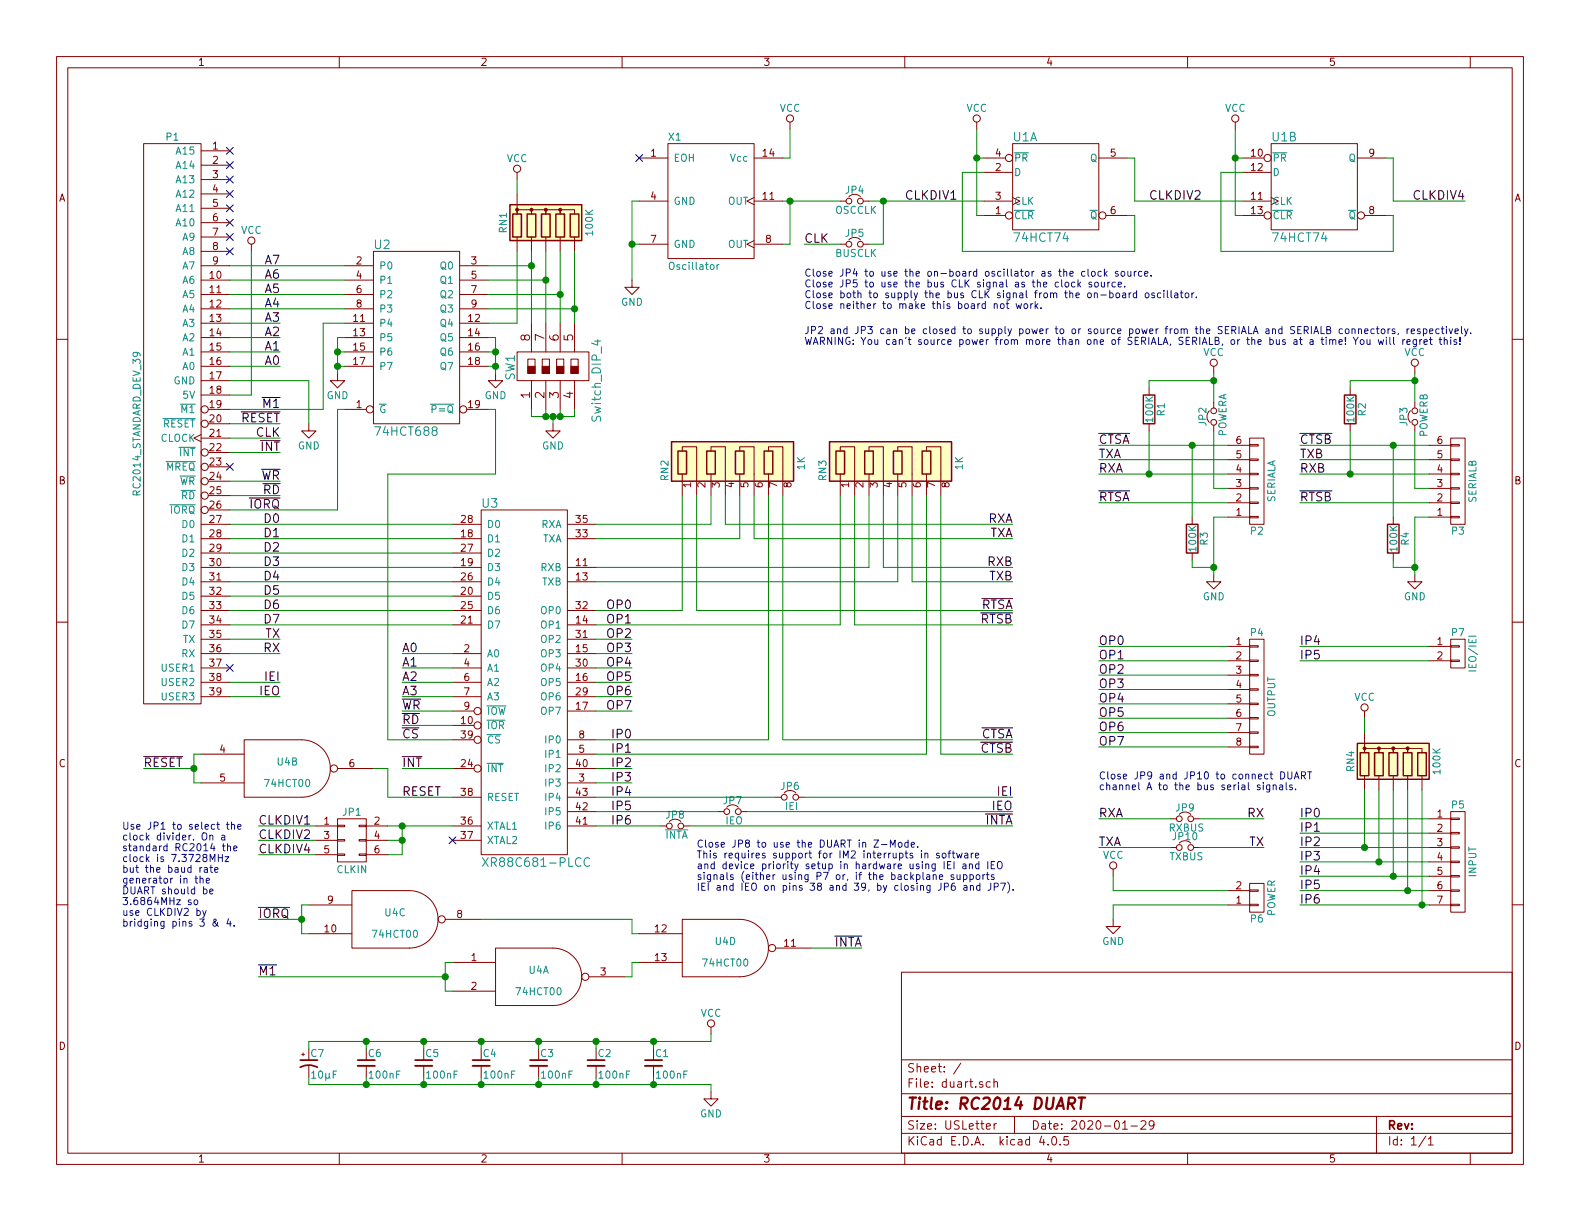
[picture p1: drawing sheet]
EESchema Schematic File Version 2
LIBS:duart-rescue
LIBS:power
LIBS:device
LIBS:transistors
LIBS:conn
LIBS:linear
LIBS:regul
LIBS:74xx
LIBS:cmos4000
LIBS:adc-dac
LIBS:memory
LIBS:xilinx
LIBS:microcontrollers
LIBS:dsp
LIBS:microchip
LIBS:analog_switches
LIBS:motorola
LIBS:texas
LIBS:intel
LIBS:audio
LIBS:interface
LIBS:digital-audio
LIBS:philips
LIBS:display
LIBS:cypress
LIBS:siliconi
LIBS:opto
LIBS:atmel
LIBS:contrib
LIBS:valves
LIBS:bob
LIBS:my_components
LIBS:duart-cache
EELAYER 25 0
EELAYER END
$Descr USLetter 11000 8500
encoding utf-8
Sheet 1 1
Title "RC2014 DUART"
Date "2020-01-29"
Rev ""
Comp ""
Comment1 ""
Comment2 ""
Comment3 ""
Comment4 ""
$EndDescr
$Comp
L XR88C681-PLCC U3
U 1 1
P 3650 4750
F 0 "U3" H 3350 6000 60  0000 L CNN
F 1 "XR88C681-PLCC" H 3350 3500 60  0000 L CNN
F 2 "Package_LCC:PLCC-44_THT-Socket" H 3650 4750 60  0001 C CNN
F 3 "" H 3650 4750 60  0001 C CNN
	1    3650 4750
	1    0    0    -1  
$EndComp
$Comp
L 74HCT688 U2
U 1 1
P 2900 2350
F 0 "U2" H 2600 3000 60  0000 L CNN
F 1 "74HCT688" H 2600 1700 60  0000 L CNN
F 2 "Package_DIP:DIP-20_W7.62mm_Socket" H 2900 2350 60  0001 C CNN
F 3 "" H 2900 2350 60  0001 C CNN
	1    2900 2350
	1    0    0    -1  
$EndComp
$Comp
L Switch_DIP_4_Positions SW1
U 1 1
P 3850 2550
F 0 "SW1" H 3750 2850 60  0000 L CNN
F 1 "Switch_DIP_4" H 3750 2250 60  0000 C CNN
F 2 "Button_Switch_THT:SW_DIP_SPSTx04_Piano_10.8x11.72mm_W7.62mm_P2.54mm" H 3850 2400 60  0001 C CNN
F 3 "" H 3850 2400 60  0000 C CNN
	1    3850 2550
	0    -1   -1   0   
$EndComp
$Comp
L Oscillator X1
U 1 1
P 4950 1400
F 0 "X1" H 4650 1850 50  0000 L CNN
F 1 "Oscillator" H 4650 950 50  0000 L CNN
F 2 "Package_DIP:DIP-14_W7.62mm_Socket" H 4650 950 50  0001 C CNN
F 3 "" H 4650 950 50  0001 C CNN
	1    4950 1400
	1    0    0    -1  
$EndComp
$Comp
L R_Pack04_SIP_Small RN2
U 1 1
P 5100 3250
F 0 "RN2" V 4625 3150 50  0000 L CNN
F 1 "1K" V 5575 3275 50  0000 C CNN
F 2 "Resistor_THT:R_Array_SIP8" V 5650 3275 50  0001 C CNN
F 3 "" H 5100 3250 50  0000 C CNN
	1    5100 3250
	1    0    0    -1  
$EndComp
$Comp
L R_Pack04_SIP_Small RN3
U 1 1
P 6200 3250
F 0 "RN3" V 5725 3150 50  0000 L CNN
F 1 "1K" V 6675 3275 50  0000 C CNN
F 2 "Resistor_THT:R_Array_SIP8" V 6750 3275 50  0001 C CNN
F 3 "" H 6200 3250 50  0000 C CNN
	1    6200 3250
	1    0    0    -1  
$EndComp
$Comp
L VCC #PWR01
U 1 1
P 3600 1250
F 0 "#PWR01" H 3600 1100 50  0001 C CNN
F 1 "VCC" H 3600 1400 50  0000 C CNN
F 2 "" H 3600 1250 50  0000 C CNN
F 3 "" H 3600 1250 50  0000 C CNN
	1    3600 1250
	1    0    0    -1  
$EndComp
$Comp
L GND #PWR02
U 1 1
P 3450 2600
F 0 "#PWR02" H 3450 2350 50  0001 C CNN
F 1 "GND" H 3450 2450 50  0000 C CNN
F 2 "" H 3450 2600 50  0000 C CNN
F 3 "" H 3450 2600 50  0000 C CNN
	1    3450 2600
	1    0    0    -1  
$EndComp
$Comp
L GND #PWR03
U 1 1
P 2350 2600
F 0 "#PWR03" H 2350 2350 50  0001 C CNN
F 1 "GND" H 2350 2450 50  0000 C CNN
F 2 "" H 2350 2600 50  0000 C CNN
F 3 "" H 2350 2600 50  0000 C CNN
	1    2350 2600
	1    0    0    -1  
$EndComp
NoConn ~ 1600 1050
NoConn ~ 1600 1150
NoConn ~ 1600 1250
NoConn ~ 1600 1350
NoConn ~ 1600 1450
NoConn ~ 1600 1550
NoConn ~ 1600 1650
NoConn ~ 1600 1750
Text Label 1950 2950 2    60   ~ 0
~RESET
Text Label 1950 3050 2    60   ~ 0
CLK
Text Label 1950 3150 2    60   ~ 0
~INT
NoConn ~ 1600 3250
Text Label 1950 3350 2    60   ~ 0
~WR
Text Label 1950 3450 2    60   ~ 0
~RD
Text Label 1950 3550 2    60   ~ 0
~IORQ
Text Label 1950 3650 2    60   ~ 0
D0
Text Label 1950 3750 2    60   ~ 0
D1
Text Label 1950 3850 2    60   ~ 0
D2
Text Label 1950 3950 2    60   ~ 0
D3
Text Label 1950 4050 2    60   ~ 0
D4
Text Label 1950 4150 2    60   ~ 0
D5
Text Label 1950 4250 2    60   ~ 0
D6
Text Label 1950 4350 2    60   ~ 0
D7
Text Label 1950 4450 2    60   ~ 0
TX
Text Label 1950 4550 2    60   ~ 0
RX
NoConn ~ 1600 4650
Text Label 1950 4850 2    60   ~ 0
IEO
Text Label 1950 4750 2    60   ~ 0
IEI
Text Label 1950 2550 2    60   ~ 0
A0
Text Label 1950 2450 2    60   ~ 0
A1
Text Label 1950 2350 2    60   ~ 0
A2
Text Label 1950 2250 2    60   ~ 0
A3
Text Label 1950 2150 2    60   ~ 0
A4
Text Label 1950 2050 2    60   ~ 0
A5
Text Label 1950 1950 2    60   ~ 0
A6
Text Label 1950 1850 2    60   ~ 0
A7
$Comp
L VCC #PWR04
U 1 1
P 1750 1750
F 0 "#PWR04" H 1750 1600 50  0001 C CNN
F 1 "VCC" H 1750 1900 50  0000 C CNN
F 2 "" H 1750 1750 50  0000 C CNN
F 3 "" H 1750 1750 50  0000 C CNN
	1    1750 1750
	1    0    0    -1  
$EndComp
$Comp
L GND #PWR05
U 1 1
P 3850 2950
F 0 "#PWR05" H 3850 2700 50  0001 C CNN
F 1 "GND" H 3850 2800 50  0000 C CNN
F 2 "" H 3850 2950 50  0000 C CNN
F 3 "" H 3850 2950 50  0000 C CNN
	1    3850 2950
	1    0    0    -1  
$EndComp
Text Label 2800 4550 0    60   ~ 0
A0
Text Label 2800 4650 0    60   ~ 0
A1
Text Label 2800 4750 0    60   ~ 0
A2
Text Label 2800 4850 0    60   ~ 0
A3
Text Label 2800 4950 0    60   ~ 0
~WR
Text Label 2800 5050 0    60   ~ 0
~RD
Text Label 2800 5350 0    60   ~ 0
~INT
Text Label 2800 5550 0    60   ~ 0
RESET
$Comp
L GND #PWR06
U 1 1
P 4400 1950
F 0 "#PWR06" H 4400 1700 50  0001 C CNN
F 1 "GND" H 4400 1800 50  0000 C CNN
F 2 "" H 4400 1950 50  0000 C CNN
F 3 "" H 4400 1950 50  0000 C CNN
	1    4400 1950
	1    0    0    -1  
$EndComp
NoConn ~ 4450 1100
$Comp
L VCC #PWR07
U 1 1
P 5500 900
F 0 "#PWR07" H 5500 750 50  0001 C CNN
F 1 "VCC" H 5500 1050 50  0000 C CNN
F 2 "" H 5500 900 50  0000 C CNN
F 3 "" H 5500 900 50  0000 C CNN
	1    5500 900 
	1    0    0    -1  
$EndComp
$Comp
L Jumper_NC_Small JP4
U 1 1
P 5950 1400
F 0 "JP4" H 5950 1480 50  0000 C CNN
F 1 "OSCCLK" H 5960 1340 50  0000 C CNN
F 2 "Connector_PinHeader_2.54mm:PinHeader_1x02_P2.54mm_Vertical" H 5950 1400 50  0001 C CNN
F 3 "" H 5950 1400 50  0000 C CNN
	1    5950 1400
	1    0    0    -1  
$EndComp
NoConn ~ 3150 5850
$Comp
L Jumper_NC_Small JP5
U 1 1
P 5950 1700
F 0 "JP5" H 5950 1780 50  0000 C CNN
F 1 "BUSCLK" H 5960 1640 50  0000 C CNN
F 2 "Connector_PinHeader_2.54mm:PinHeader_1x02_P2.54mm_Vertical" H 5950 1700 50  0001 C CNN
F 3 "" H 5950 1700 50  0000 C CNN
	1    5950 1700
	1    0    0    -1  
$EndComp
$Comp
L 74HCT74 U1
U 1 1
P 7350 1300
F 0 "U1" H 7050 1650 60  0000 L CNN
F 1 "74HCT74" H 7050 950 60  0000 L CNN
F 2 "Package_DIP:DIP-14_W7.62mm_Socket" H 7350 1300 60  0001 C CNN
F 3 "" H 7350 1300 60  0000 C CNN
	1    7350 1300
	1    0    0    -1  
$EndComp
$Comp
L 74HCT74 U1
U 2 1
P 9150 1300
F 0 "U1" H 8850 1650 60  0000 L CNN
F 1 "74HCT74" H 8850 950 60  0000 L CNN
F 2 "Package_DIP:DIP-14_W7.62mm_Socket" H 9150 1300 60  0001 C CNN
F 3 "" H 9150 1300 60  0000 C CNN
	2    9150 1300
	1    0    0    -1  
$EndComp
Text Label 5600 1700 0    60   ~ 0
CLK
$Comp
L VCC #PWR08
U 1 1
P 6800 900
F 0 "#PWR08" H 6800 750 50  0001 C CNN
F 1 "VCC" H 6800 1050 50  0000 C CNN
F 2 "" H 6800 900 50  0000 C CNN
F 3 "" H 6800 900 50  0000 C CNN
	1    6800 900 
	1    0    0    -1  
$EndComp
Text Label 6300 1400 0    60   ~ 0
CLKDIV1
$Comp
L VCC #PWR09
U 1 1
P 8600 900
F 0 "#PWR09" H 8600 750 50  0001 C CNN
F 1 "VCC" H 8600 1050 50  0000 C CNN
F 2 "" H 8600 900 50  0000 C CNN
F 3 "" H 8600 900 50  0000 C CNN
	1    8600 900 
	1    0    0    -1  
$EndComp
Text Label 8000 1400 0    60   ~ 0
CLKDIV2
Text Label 10200 1400 2    60   ~ 0
CLKDIV4
$Comp
L CONN_02X03 JP1
U 1 1
P 2450 5850
F 0 "JP1" H 2450 6050 50  0000 C CNN
F 1 "CLKIN" H 2450 5650 50  0000 C CNN
F 2 "Connector_PinHeader_2.54mm:PinHeader_2x03_P2.54mm_Vertical" H 2450 4650 50  0001 C CNN
F 3 "" H 2450 4650 50  0000 C CNN
	1    2450 5850
	1    0    0    -1  
$EndComp
Text Label 1800 5750 0    60   ~ 0
CLKDIV1
Text Label 1800 5850 0    60   ~ 0
CLKDIV2
Text Label 1800 5950 0    60   ~ 0
CLKDIV4
Text Label 2800 5150 0    60   ~ 0
~CS
Text Label 1000 5350 0    60   ~ 0
~RESET
Text Label 7050 3650 2    60   ~ 0
RXA
Text Label 7050 3750 2    60   ~ 0
TXA
Text Label 7050 4250 2    60   ~ 0
~RTSA
Text Label 7050 5150 2    60   ~ 0
~CTSA
Text Label 7050 5250 2    60   ~ 0
~CTSB
Text Label 7050 4350 2    60   ~ 0
~RTSB
Text Label 7050 3950 2    60   ~ 0
RXB
Text Label 7050 4050 2    60   ~ 0
TXB
Text Label 4400 4250 2    60   ~ 0
OP0
Text Label 4400 4350 2    60   ~ 0
OP1
Text Label 4400 4450 2    60   ~ 0
OP2
Text Label 4400 4550 2    60   ~ 0
OP3
Text Label 4400 4650 2    60   ~ 0
OP4
Text Label 4400 4750 2    60   ~ 0
OP5
Text Label 4400 4850 2    60   ~ 0
OP6
Text Label 4400 4950 2    60   ~ 0
OP7
Text Label 4400 5150 2    60   ~ 0
IP0
Text Label 4400 5250 2    60   ~ 0
IP1
Text Label 4400 5350 2    60   ~ 0
IP2
Text Label 4400 5450 2    60   ~ 0
IP3
Text Label 4400 5550 2    60   ~ 0
IP4
Text Label 4400 5650 2    60   ~ 0
IP5
Text Label 4400 5750 2    60   ~ 0
IP6
$Comp
L Jumper_NC_Small JP7
U 1 1
P 5100 5650
F 0 "JP7" H 5100 5730 50  0000 C CNN
F 1 "IEO" H 5110 5590 50  0000 C CNN
F 2 "Connector_PinHeader_2.54mm:PinHeader_1x02_P2.54mm_Vertical" H 5100 5650 50  0001 C CNN
F 3 "" H 5100 5650 50  0000 C CNN
	1    5100 5650
	1    0    0    -1  
$EndComp
$Comp
L Jumper_NC_Small JP6
U 1 1
P 5500 5550
F 0 "JP6" H 5500 5630 50  0000 C CNN
F 1 "IEI" H 5510 5490 50  0000 C CNN
F 2 "Connector_PinHeader_2.54mm:PinHeader_1x02_P2.54mm_Vertical" H 5500 5550 50  0001 C CNN
F 3 "" H 5500 5550 50  0000 C CNN
	1    5500 5550
	1    0    0    -1  
$EndComp
Text Label 7050 5550 2    60   ~ 0
IEI
Text Label 7050 5650 2    60   ~ 0
IEO
$Comp
L CONN_01X06 P2
U 1 1
P 8750 3350
F 0 "P2" H 8750 3700 50  0000 C CNN
F 1 "SERIALA" V 8850 3350 50  0000 C CNN
F 2 "Connector_PinHeader_2.54mm:PinHeader_1x06_P2.54mm_Vertical" H 8750 3350 50  0001 C CNN
F 3 "" H 8750 3350 50  0000 C CNN
	1    8750 3350
	1    0    0    1   
$EndComp
$Comp
L CONN_01X06 P3
U 1 1
P 10150 3350
F 0 "P3" H 10150 3700 50  0000 C CNN
F 1 "SERIALB" V 10250 3350 50  0000 C CNN
F 2 "Connector_PinHeader_2.54mm:PinHeader_1x06_P2.54mm_Vertical" H 10150 3350 50  0001 C CNN
F 3 "" H 10150 3350 50  0000 C CNN
	1    10150 3350
	1    0    0    1   
$EndComp
$Comp
L VCC #PWR010
U 1 1
P 8450 2600
F 0 "#PWR010" H 8450 2450 50  0001 C CNN
F 1 "VCC" H 8450 2750 50  0000 C CNN
F 2 "" H 8450 2600 50  0000 C CNN
F 3 "" H 8450 2600 50  0000 C CNN
	1    8450 2600
	-1   0    0    -1  
$EndComp
$Comp
L Jumper_NC_Small JP2
U 1 1
P 8450 2900
F 0 "JP2" H 8450 2980 50  0000 C CNN
F 1 "POWERA" H 8460 2840 50  0000 C CNN
F 2 "Connector_PinHeader_2.54mm:PinHeader_1x02_P2.54mm_Vertical" H 8450 2900 50  0001 C CNN
F 3 "" H 8450 2900 50  0000 C CNN
	1    8450 2900
	0    -1   -1   0   
$EndComp
$Comp
L VCC #PWR011
U 1 1
P 9850 2600
F 0 "#PWR011" H 9850 2450 50  0001 C CNN
F 1 "VCC" H 9850 2750 50  0000 C CNN
F 2 "" H 9850 2600 50  0000 C CNN
F 3 "" H 9850 2600 50  0000 C CNN
	1    9850 2600
	-1   0    0    -1  
$EndComp
$Comp
L Jumper_NC_Small JP3
U 1 1
P 9850 2900
F 0 "JP3" H 9850 2980 50  0000 C CNN
F 1 "POWERB" H 9860 2840 50  0000 C CNN
F 2 "Connector_PinHeader_2.54mm:PinHeader_1x02_P2.54mm_Vertical" H 9850 2900 50  0001 C CNN
F 3 "" H 9850 2900 50  0000 C CNN
	1    9850 2900
	0    -1   -1   0   
$EndComp
Text Label 7650 3100 0    60   ~ 0
~CTSA
Text Label 7650 3200 0    60   ~ 0
TXA
Text Label 7650 3300 0    60   ~ 0
RXA
Text Label 7650 3500 0    60   ~ 0
~RTSA
$Comp
L GND #PWR012
U 1 1
P 8450 4000
F 0 "#PWR012" H 8450 3750 50  0001 C CNN
F 1 "GND" H 8450 3850 50  0000 C CNN
F 2 "" H 8450 4000 50  0000 C CNN
F 3 "" H 8450 4000 50  0000 C CNN
	1    8450 4000
	-1   0    0    -1  
$EndComp
$Comp
L GND #PWR013
U 1 1
P 9850 4000
F 0 "#PWR013" H 9850 3750 50  0001 C CNN
F 1 "GND" H 9850 3850 50  0000 C CNN
F 2 "" H 9850 4000 50  0000 C CNN
F 3 "" H 9850 4000 50  0000 C CNN
	1    9850 4000
	-1   0    0    -1  
$EndComp
Text Label 9050 3100 0    60   ~ 0
~CTSB
Text Label 9050 3200 0    60   ~ 0
TXB
Text Label 9050 3300 0    60   ~ 0
RXB
Text Label 9050 3500 0    60   ~ 0
~RTSB
$Comp
L CONN_01X08 P4
U 1 1
P 8750 4850
F 0 "P4" H 8750 5300 50  0000 C CNN
F 1 "OUTPUT" V 8850 4850 50  0000 C CNN
F 2 "Connector_PinHeader_2.54mm:PinHeader_1x08_P2.54mm_Vertical" H 8750 4850 50  0001 C CNN
F 3 "" H 8750 4850 50  0000 C CNN
	1    8750 4850
	1    0    0    -1  
$EndComp
$Comp
L CONN_01X07 P5
U 1 1
P 10150 6000
F 0 "P5" H 10150 6400 50  0000 C CNN
F 1 "INPUT" V 10250 6000 50  0000 C CNN
F 2 "Connector_PinHeader_2.54mm:PinHeader_1x07_P2.54mm_Vertical" H 10150 6000 50  0001 C CNN
F 3 "" H 10150 6000 50  0000 C CNN
	1    10150 6000
	1    0    0    -1  
$EndComp
Text Label 7650 4500 0    60   ~ 0
OP0
Text Label 7650 4600 0    60   ~ 0
OP1
Text Label 7650 4700 0    60   ~ 0
OP2
Text Label 7650 4800 0    60   ~ 0
OP3
Text Label 7650 4900 0    60   ~ 0
OP4
Text Label 7650 5000 0    60   ~ 0
OP5
Text Label 7650 5100 0    60   ~ 0
OP6
Text Label 7650 5200 0    60   ~ 0
OP7
Text Label 9050 5700 0    60   ~ 0
IP0
Text Label 9050 5800 0    60   ~ 0
IP1
Text Label 9050 5900 0    60   ~ 0
IP2
Text Label 9050 6000 0    60   ~ 0
IP3
Text Label 9050 6100 0    60   ~ 0
IP4
Text Label 9050 6200 0    60   ~ 0
IP5
Text Label 9050 6300 0    60   ~ 0
IP6
$Comp
L CONN_01X02 P7
U 1 1
P 10150 4550
F 0 "P7" H 10150 4700 50  0000 C CNN
F 1 "IEO/IEI" V 10250 4550 50  0000 C CNN
F 2 "Connector_PinHeader_2.54mm:PinHeader_1x02_P2.54mm_Vertical" H 10150 4550 50  0001 C CNN
F 3 "" H 10150 4550 50  0000 C CNN
	1    10150 4550
	1    0    0    -1  
$EndComp
Text Label 9050 4500 0    60   ~ 0
IP4
Text Label 9050 4600 0    60   ~ 0
IP5
$Comp
L VCC #PWR014
U 1 1
P 9500 5000
F 0 "#PWR014" H 9500 4850 50  0001 C CNN
F 1 "VCC" H 9500 5150 50  0000 C CNN
F 2 "" H 9500 5000 50  0000 C CNN
F 3 "" H 9500 5000 50  0000 C CNN
	1    9500 5000
	1    0    0    -1  
$EndComp
$Comp
L R_Network05 RN4
U 1 1
P 9700 5300
F 0 "RN4" V 9400 5300 50  0000 C CNN
F 1 "100K" V 10000 5300 50  0000 C CNN
F 2 "Resistor_THT:R_Array_SIP6" V 10075 5300 50  0001 C CNN
F 3 "" H 9700 5300 50  0000 C CNN
	1    9700 5300
	1    0    0    -1  
$EndComp
$Comp
L R R1
U 1 1
P 8000 2850
F 0 "R1" V 8080 2850 50  0000 C CNN
F 1 "100K" V 8000 2850 50  0000 C CNN
F 2 "Resistor_THT:R_Axial_DIN0207_L6.3mm_D2.5mm_P7.62mm_Horizontal" V 7930 2850 50  0001 C CNN
F 3 "" H 8000 2850 50  0000 C CNN
	1    8000 2850
	1    0    0    -1  
$EndComp
$Comp
L R R3
U 1 1
P 8300 3750
F 0 "R3" V 8380 3750 50  0000 C CNN
F 1 "100K" V 8300 3750 50  0000 C CNN
F 2 "Resistor_THT:R_Axial_DIN0207_L6.3mm_D2.5mm_P7.62mm_Horizontal" V 8230 3750 50  0001 C CNN
F 3 "" H 8300 3750 50  0000 C CNN
	1    8300 3750
	1    0    0    -1  
$EndComp
$Comp
L R R2
U 1 1
P 9400 2850
F 0 "R2" V 9480 2850 50  0000 C CNN
F 1 "100K" V 9400 2850 50  0000 C CNN
F 2 "Resistor_THT:R_Axial_DIN0207_L6.3mm_D2.5mm_P7.62mm_Horizontal" V 9330 2850 50  0001 C CNN
F 3 "" H 9400 2850 50  0000 C CNN
	1    9400 2850
	1    0    0    -1  
$EndComp
$Comp
L R R4
U 1 1
P 9700 3750
F 0 "R4" V 9780 3750 50  0000 C CNN
F 1 "100K" V 9700 3750 50  0000 C CNN
F 2 "Resistor_THT:R_Axial_DIN0207_L6.3mm_D2.5mm_P7.62mm_Horizontal" V 9630 3750 50  0001 C CNN
F 3 "" H 9700 3750 50  0000 C CNN
	1    9700 3750
	1    0    0    -1  
$EndComp
$Comp
L R_Network05 RN1
U 1 1
P 3800 1550
F 0 "RN1" V 3500 1550 50  0000 C CNN
F 1 "100K" V 4100 1550 50  0000 C CNN
F 2 "Resistor_THT:R_Array_SIP6" V 4175 1550 50  0001 C CNN
F 3 "" H 3800 1550 50  0000 C CNN
	1    3800 1550
	1    0    0    -1  
$EndComp
$Comp
L C_Small C6
U 1 1
P 2550 7400
F 0 "C6" H 2560 7470 50  0000 L CNN
F 1 "100nF" H 2560 7320 50  0000 L CNN
F 2 "Capacitor_THT:C_Rect_L4.6mm_W2.0mm_P2.50mm_MKS02_FKP02" H 2550 7400 50  0001 C CNN
F 3 "" H 2550 7400 50  0000 C CNN
	1    2550 7400
	1    0    0    -1  
$EndComp
$Comp
L C_Small C5
U 1 1
P 2950 7400
F 0 "C5" H 2960 7470 50  0000 L CNN
F 1 "100nF" H 2960 7320 50  0000 L CNN
F 2 "Capacitor_THT:C_Rect_L4.6mm_W2.0mm_P2.50mm_MKS02_FKP02" H 2950 7400 50  0001 C CNN
F 3 "" H 2950 7400 50  0000 C CNN
	1    2950 7400
	1    0    0    -1  
$EndComp
$Comp
L C_Small C4
U 1 1
P 3350 7400
F 0 "C4" H 3360 7470 50  0000 L CNN
F 1 "100nF" H 3360 7320 50  0000 L CNN
F 2 "Capacitor_THT:C_Rect_L4.6mm_W2.0mm_P2.50mm_MKS02_FKP02" H 3350 7400 50  0001 C CNN
F 3 "" H 3350 7400 50  0000 C CNN
	1    3350 7400
	1    0    0    -1  
$EndComp
$Comp
L C_Small C3
U 1 1
P 3750 7400
F 0 "C3" H 3760 7470 50  0000 L CNN
F 1 "100nF" H 3760 7320 50  0000 L CNN
F 2 "Capacitor_THT:C_Rect_L4.6mm_W2.0mm_P2.50mm_MKS02_FKP02" H 3750 7400 50  0001 C CNN
F 3 "" H 3750 7400 50  0000 C CNN
	1    3750 7400
	1    0    0    -1  
$EndComp
$Comp
L C_Small C2
U 1 1
P 4150 7400
F 0 "C2" H 4160 7470 50  0000 L CNN
F 1 "100nF" H 4160 7320 50  0000 L CNN
F 2 "Capacitor_THT:C_Rect_L4.6mm_W2.0mm_P2.50mm_MKS02_FKP02" H 4150 7400 50  0001 C CNN
F 3 "" H 4150 7400 50  0000 C CNN
	1    4150 7400
	1    0    0    -1  
$EndComp
$Comp
L C_Small C1
U 1 1
P 4550 7400
F 0 "C1" H 4560 7470 50  0000 L CNN
F 1 "100nF" H 4560 7320 50  0000 L CNN
F 2 "Capacitor_THT:C_Rect_L4.6mm_W2.0mm_P2.50mm_MKS02_FKP02" H 4550 7400 50  0001 C CNN
F 3 "" H 4550 7400 50  0000 C CNN
	1    4550 7400
	1    0    0    -1  
$EndComp
$Comp
L CP1_Small C7
U 1 1
P 2150 7400
F 0 "C7" H 2160 7470 50  0000 L CNN
F 1 "10µF" H 2160 7320 50  0000 L CNN
F 2 "Capacitor_THT:CP_Radial_D5.0mm_P2.00mm" H 2150 7400 50  0001 C CNN
F 3 "" H 2150 7400 50  0000 C CNN
	1    2150 7400
	1    0    0    -1  
$EndComp
Text Label 7650 5700 0    60   ~ 0
RXA
Text Label 7650 5900 0    60   ~ 0
TXA
$Comp
L Jumper_NC_Small JP9
U 1 1
P 8250 5700
F 0 "JP9" H 8250 5780 50  0000 C CNN
F 1 "RXBUS" H 8260 5640 50  0000 C CNN
F 2 "Connector_PinHeader_2.54mm:PinHeader_1x02_P2.54mm_Vertical" H 8250 5700 50  0001 C CNN
F 3 "" H 8250 5700 50  0000 C CNN
	1    8250 5700
	1    0    0    -1  
$EndComp
Text Label 8800 5700 2    60   ~ 0
RX
Text Label 8800 5900 2    60   ~ 0
TX
$Comp
L Jumper_NC_Small JP10
U 1 1
P 8250 5900
F 0 "JP10" H 8250 5980 50  0000 C CNN
F 1 "TXBUS" H 8260 5840 50  0000 C CNN
F 2 "Connector_PinHeader_2.54mm:PinHeader_1x02_P2.54mm_Vertical" H 8250 5900 50  0001 C CNN
F 3 "" H 8250 5900 50  0000 C CNN
	1    8250 5900
	1    0    0    -1  
$EndComp
$Comp
L RC2014_STANDARD_DEV_39 P1
U 1 1
P 1200 2950
F 0 "P1" H 1200 4950 50  0000 C CNN
F 1 "RC2014_STANDARD_DEV_39" V 950 2950 50  0000 C CNN
F 2 "Connector_PinHeader_2.54mm:PinHeader_1x39_P2.54mm_Vertical" H 1200 2950 50  0001 C CNN
F 3 "" H 1200 2950 50  0000 C CNN
	1    1200 2950
	1    0    0    -1  
$EndComp
$Comp
L 74HCT00 U4
U 1 1
P 3750 6800
F 0 "U4" H 3750 6850 50  0000 C CNN
F 1 "74HCT00" H 3750 6700 50  0000 C CNN
F 2 "Package_DIP:DIP-14_W7.62mm_Socket" H 3750 6800 50  0001 C CNN
F 3 "" H 3750 6800 50  0000 C CNN
	1    3750 6800
	1    0    0    -1  
$EndComp
$Comp
L 74HCT00 U4
U 2 1
P 2000 5350
F 0 "U4" H 2000 5400 50  0000 C CNN
F 1 "74HCT00" H 2000 5250 50  0000 C CNN
F 2 "Package_DIP:DIP-14_W7.62mm_Socket" H 2000 5350 50  0001 C CNN
F 3 "" H 2000 5350 50  0000 C CNN
	2    2000 5350
	1    0    0    -1  
$EndComp
$Comp
L 74HCT00 U4
U 4 1
P 5050 6600
F 0 "U4" H 5050 6650 50  0000 C CNN
F 1 "74HCT00" H 5050 6500 50  0000 C CNN
F 2 "Package_DIP:DIP-14_W7.62mm_Socket" H 5050 6600 50  0001 C CNN
F 3 "" H 5050 6600 50  0000 C CNN
	4    5050 6600
	1    0    0    -1  
$EndComp
$Comp
L 74HCT00 U4
U 3 1
P 2750 6400
F 0 "U4" H 2750 6450 50  0000 C CNN
F 1 "74HCT00" H 2750 6300 50  0000 C CNN
F 2 "Package_DIP:DIP-14_W7.62mm_Socket" H 2750 6400 50  0001 C CNN
F 3 "" H 2750 6400 50  0000 C CNN
	3    2750 6400
	1    0    0    -1  
$EndComp
Text Label 1800 6400 0    60   ~ 0
~IORQ
Text Label 1800 6800 0    60   ~ 0
~M1
Text Label 6000 6600 2    60   ~ 0
~INTA
$Comp
L Jumper_NC_Small JP8
U 1 1
P 4700 5750
F 0 "JP8" H 4700 5830 50  0000 C CNN
F 1 "~INTA" H 4710 5690 50  0000 C CNN
F 2 "Connector_PinHeader_2.54mm:PinHeader_1x02_P2.54mm_Vertical" H 4700 5750 50  0001 C CNN
F 3 "" H 4700 5750 50  0000 C CNN
	1    4700 5750
	1    0    0    -1  
$EndComp
Text Label 7050 5750 2    60   ~ 0
~INTA
Wire Wire Line
	3400 1850 3700 1850
Connection ~ 3700 1850
Wire Wire Line
	3400 1950 3800 1950
Connection ~ 3800 1950
Wire Wire Line
	3400 2050 3900 2050
Connection ~ 3900 2050
Wire Wire Line
	3400 2150 4000 2150
Connection ~ 4000 2150
Wire Wire Line
	2350 2600 2350 2350
Wire Wire Line
	2350 2350 2400 2350
Wire Wire Line
	2350 2450 2400 2450
Connection ~ 2350 2450
Wire Wire Line
	2350 2550 2400 2550
Connection ~ 2350 2550
Wire Wire Line
	3400 2350 3450 2350
Wire Wire Line
	3450 2350 3450 2600
Wire Wire Line
	3400 2450 3450 2450
Connection ~ 3450 2450
Wire Wire Line
	3400 2550 3450 2550
Connection ~ 3450 2550
Wire Wire Line
	1600 2750 1750 2750
Wire Wire Line
	1750 2750 1750 1750
Wire Wire Line
	1600 2250 1950 2250
Wire Wire Line
	1600 2350 1950 2350
Wire Wire Line
	1600 2450 1950 2450
Wire Wire Line
	1600 2550 1950 2550
Wire Wire Line
	1600 2950 1950 2950
Wire Wire Line
	1600 3050 1950 3050
Wire Wire Line
	1600 3150 1950 3150
Wire Wire Line
	1600 3350 1950 3350
Wire Wire Line
	1600 3450 1950 3450
Wire Wire Line
	1600 3650 3150 3650
Wire Wire Line
	1600 3750 3150 3750
Wire Wire Line
	1600 3850 3150 3850
Wire Wire Line
	1600 3950 3150 3950
Wire Wire Line
	1600 4050 3150 4050
Wire Wire Line
	1600 4150 3150 4150
Wire Wire Line
	1600 4250 3150 4250
Wire Wire Line
	1600 4350 3150 4350
Wire Wire Line
	1600 4450 1950 4450
Wire Wire Line
	1600 4550 1950 4550
Wire Wire Line
	1600 4750 1950 4750
Wire Wire Line
	1600 4850 1950 4850
Wire Wire Line
	3400 2850 3450 2850
Wire Wire Line
	4000 2850 4000 2900
Wire Wire Line
	4000 2900 3700 2900
Wire Wire Line
	3700 2900 3700 2850
Wire Wire Line
	3800 2850 3800 2900
Connection ~ 3800 2900
Wire Wire Line
	3900 2850 3900 2900
Connection ~ 3900 2900
Wire Wire Line
	3850 2900 3850 2950
Connection ~ 3850 2900
Wire Wire Line
	3700 2250 3700 1750
Wire Wire Line
	3800 1750 3800 2250
Wire Wire Line
	3900 2250 3900 1750
Wire Wire Line
	4000 1750 4000 2250
Wire Wire Line
	3150 4550 2800 4550
Wire Wire Line
	3150 4650 2800 4650
Wire Wire Line
	3150 4750 2800 4750
Wire Wire Line
	3150 4850 2800 4850
Wire Wire Line
	3150 4950 2800 4950
Wire Wire Line
	3150 5050 2800 5050
Wire Wire Line
	3150 5350 2800 5350
Wire Wire Line
	4400 1950 4400 1400
Wire Wire Line
	4400 1400 4450 1400
Wire Wire Line
	4450 1700 4400 1700
Connection ~ 4400 1700
Wire Wire Line
	5450 1100 5500 1100
Wire Wire Line
	5500 1100 5500 900 
Wire Wire Line
	5450 1400 5850 1400
Wire Wire Line
	5450 1700 5500 1700
Wire Wire Line
	5500 1700 5500 1400
Connection ~ 5500 1400
Wire Wire Line
	5600 1700 5850 1700
Wire Wire Line
	6050 1700 6150 1700
Wire Wire Line
	6150 1700 6150 1400
Wire Wire Line
	6050 1400 6850 1400
Connection ~ 6150 1400
Wire Wire Line
	6850 1100 6800 1100
Wire Wire Line
	6800 900  6800 1500
Wire Wire Line
	6800 1500 6850 1500
Connection ~ 6800 1100
Wire Wire Line
	8600 900  8600 1500
Wire Wire Line
	8600 1100 8650 1100
Wire Wire Line
	8600 1500 8650 1500
Connection ~ 8600 1100
Wire Wire Line
	6700 1200 6850 1200
Wire Wire Line
	6700 1750 7900 1750
Wire Wire Line
	7900 1750 7900 1500
Wire Wire Line
	7900 1500 7850 1500
Wire Wire Line
	7850 1100 7900 1100
Wire Wire Line
	7900 1100 7900 1400
Wire Wire Line
	7900 1400 8650 1400
Wire Wire Line
	8500 1200 8650 1200
Wire Wire Line
	8500 1750 9700 1750
Wire Wire Line
	9700 1750 9700 1500
Wire Wire Line
	9700 1500 9650 1500
Wire Wire Line
	6700 1200 6700 1750
Wire Wire Line
	8500 1200 8500 1750
Wire Wire Line
	2700 5750 3150 5750
Wire Wire Line
	2700 5850 2800 5850
Wire Wire Line
	2800 5750 2800 5950
Connection ~ 2800 5750
Wire Wire Line
	2800 5950 2700 5950
Connection ~ 2800 5850
Wire Wire Line
	1800 5750 2200 5750
Wire Wire Line
	1800 5850 2200 5850
Wire Wire Line
	1800 5950 2200 5950
Wire Wire Line
	2700 5150 3150 5150
Wire Wire Line
	4150 4250 4750 4250
Wire Wire Line
	4750 4250 4750 3450
Wire Wire Line
	4850 3450 4850 4250
Wire Wire Line
	4150 4350 5850 4350
Wire Wire Line
	5850 4350 5850 3450
Wire Wire Line
	5950 3450 5950 4350
Wire Wire Line
	4150 3650 4950 3650
Wire Wire Line
	4950 3650 4950 3450
Wire Wire Line
	5050 3450 5050 3650
Wire Wire Line
	4150 3750 5150 3750
Wire Wire Line
	5150 3750 5150 3450
Wire Wire Line
	5250 3450 5250 3750
Wire Wire Line
	4150 5150 5350 5150
Wire Wire Line
	5350 5150 5350 3450
Wire Wire Line
	5450 3450 5450 5150
Wire Wire Line
	4150 3950 6050 3950
Wire Wire Line
	6050 3950 6050 3450
Wire Wire Line
	6150 3450 6150 3950
Wire Wire Line
	4150 4050 6250 4050
Wire Wire Line
	6250 4050 6250 3450
Wire Wire Line
	6350 3450 6350 4050
Wire Wire Line
	4150 5250 6450 5250
Wire Wire Line
	6450 5250 6450 3450
Wire Wire Line
	6550 3450 6550 5250
Wire Wire Line
	4150 4450 4400 4450
Wire Wire Line
	4150 4550 4400 4550
Wire Wire Line
	4150 4650 4400 4650
Wire Wire Line
	4150 4750 4400 4750
Wire Wire Line
	4150 4850 4400 4850
Wire Wire Line
	4150 4950 4400 4950
Wire Wire Line
	4150 5350 4400 5350
Wire Wire Line
	4150 5450 4400 5450
Wire Wire Line
	8550 3400 8450 3400
Wire Wire Line
	8450 3400 8450 3000
Wire Wire Line
	9950 3400 9850 3400
Wire Wire Line
	9850 3400 9850 3000
Wire Wire Line
	9050 5700 9950 5700
Wire Wire Line
	9050 5800 9950 5800
Wire Wire Line
	9050 5900 9950 5900
Wire Wire Line
	9050 6000 9950 6000
Wire Wire Line
	9050 6100 9950 6100
Wire Wire Line
	9050 6200 9950 6200
Wire Wire Line
	9050 6300 9950 6300
Wire Wire Line
	9900 5500 9900 6300
Connection ~ 9900 6300
Wire Wire Line
	9800 5500 9800 6200
Connection ~ 9800 6200
Wire Wire Line
	9700 5500 9700 6100
Connection ~ 9700 6100
Wire Wire Line
	9600 5500 9600 6000
Connection ~ 9600 6000
Wire Wire Line
	9500 5500 9500 5900
Connection ~ 9500 5900
Wire Wire Line
	9500 5100 9500 5000
Wire Wire Line
	9950 3500 9050 3500
Wire Wire Line
	9950 3300 9050 3300
Wire Wire Line
	9050 3200 9950 3200
Wire Wire Line
	9950 3100 9050 3100
Wire Wire Line
	9950 4600 9050 4600
Wire Wire Line
	9050 4500 9950 4500
Wire Wire Line
	8550 3100 7650 3100
Wire Wire Line
	8550 3200 7650 3200
Wire Wire Line
	8550 3300 7650 3300
Wire Wire Line
	8550 3500 7650 3500
Wire Wire Line
	8550 4500 7650 4500
Wire Wire Line
	8550 4600 7650 4600
Wire Wire Line
	8550 4700 7650 4700
Wire Wire Line
	8550 4800 7650 4800
Wire Wire Line
	8550 4900 7650 4900
Wire Wire Line
	8550 5000 7650 5000
Wire Wire Line
	8550 5100 7650 5100
Wire Wire Line
	8550 5200 7650 5200
Wire Wire Line
	8450 2800 8450 2600
Wire Wire Line
	9850 2800 9850 2600
Wire Wire Line
	8000 3300 8000 3000
Connection ~ 8000 3300
Wire Wire Line
	8000 2700 8000 2650
Wire Wire Line
	8000 2650 8450 2650
Connection ~ 8450 2650
Wire Wire Line
	9400 3300 9400 3000
Connection ~ 9400 3300
Wire Wire Line
	9400 2700 9400 2650
Wire Wire Line
	9400 2650 9850 2650
Connection ~ 9850 2650
Wire Wire Line
	8300 3600 8300 3100
Connection ~ 8300 3100
Wire Wire Line
	8550 3600 8450 3600
Wire Wire Line
	8450 3600 8450 4000
Wire Wire Line
	8450 3950 8300 3950
Wire Wire Line
	8300 3950 8300 3900
Connection ~ 8450 3950
Wire Wire Line
	9950 3600 9850 3600
Wire Wire Line
	9850 3600 9850 4000
Wire Wire Line
	9700 3600 9700 3100
Connection ~ 9700 3100
Wire Wire Line
	9700 3900 9700 3950
Wire Wire Line
	9700 3950 9850 3950
Connection ~ 9850 3950
Wire Wire Line
	3400 2250 3600 2250
Wire Wire Line
	3600 2250 3600 1750
Wire Wire Line
	3600 1350 3600 1250
Wire Wire Line
	4550 7300 4550 7250
Wire Wire Line
	4550 7550 4550 7500
Wire Wire Line
	4150 7300 4150 7250
Connection ~ 4150 7250
Wire Wire Line
	3750 7300 3750 7250
Connection ~ 3750 7250
Wire Wire Line
	3350 7300 3350 7250
Connection ~ 3350 7250
Wire Wire Line
	2950 7300 2950 7250
Connection ~ 2950 7250
Wire Wire Line
	2550 7300 2550 7250
Connection ~ 2550 7250
Wire Wire Line
	2150 7300 2150 7250
Wire Wire Line
	2150 7500 2150 7550
Wire Wire Line
	2550 7500 2550 7550
Connection ~ 2550 7550
Wire Wire Line
	2950 7500 2950 7550
Connection ~ 2950 7550
Wire Wire Line
	3350 7500 3350 7550
Connection ~ 3350 7550
Wire Wire Line
	3750 7500 3750 7550
Connection ~ 3750 7550
Wire Wire Line
	4150 7500 4150 7550
Connection ~ 4150 7550
Wire Wire Line
	6550 5250 7050 5250
Wire Wire Line
	5450 5150 7050 5150
Wire Wire Line
	5950 4350 7050 4350
Wire Wire Line
	4850 4250 7050 4250
Wire Wire Line
	6350 4050 7050 4050
Wire Wire Line
	6150 3950 7050 3950
Wire Wire Line
	5250 3750 7050 3750
Wire Wire Line
	5050 3650 7050 3650
Wire Wire Line
	8800 5700 8350 5700
Wire Wire Line
	8350 5900 8800 5900
Wire Wire Line
	8150 5900 7650 5900
Wire Wire Line
	7650 5700 8150 5700
Wire Wire Line
	2700 5550 2700 5350
Wire Wire Line
	2700 5350 2600 5350
Wire Wire Line
	1000 5350 1350 5350
Wire Wire Line
	1350 5250 1350 5450
Wire Wire Line
	1350 5250 1400 5250
Wire Wire Line
	1350 5450 1400 5450
Connection ~ 1350 5350
Wire Wire Line
	3150 5550 2700 5550
Wire Wire Line
	1800 6400 2100 6400
Wire Wire Line
	2100 6300 2100 6500
Wire Wire Line
	2100 6300 2150 6300
Wire Wire Line
	2100 6500 2150 6500
Connection ~ 2100 6400
Wire Wire Line
	1800 6800 3100 6800
Wire Wire Line
	3100 6700 3100 6900
Wire Wire Line
	3100 6900 3150 6900
Connection ~ 3100 6800
Wire Wire Line
	4350 6800 4400 6800
Wire Wire Line
	4400 6800 4400 6700
Wire Wire Line
	4400 6700 4450 6700
Wire Wire Line
	4450 6500 4400 6500
Wire Wire Line
	4400 6500 4400 6400
Wire Wire Line
	4400 6400 3350 6400
Wire Wire Line
	5650 6600 6000 6600
Wire Wire Line
	3150 6700 3100 6700
Wire Wire Line
	4150 5750 4600 5750
Wire Wire Line
	4150 5650 5000 5650
Wire Wire Line
	4150 5550 5400 5550
Wire Wire Line
	5600 5550 7050 5550
Wire Wire Line
	7050 5650 5200 5650
Wire Wire Line
	4800 5750 7050 5750
Text Label 1950 2850 2    60   ~ 0
~M1
Wire Wire Line
	1600 3550 2350 3550
Wire Wire Line
	2350 3550 2350 2850
Wire Wire Line
	2350 2850 2400 2850
Wire Wire Line
	1600 2850 2250 2850
Wire Wire Line
	2250 2850 2250 2250
Wire Wire Line
	2250 2250 2400 2250
Wire Wire Line
	2400 2150 1600 2150
Wire Wire Line
	2400 2050 1600 2050
Wire Wire Line
	2400 1950 1600 1950
Wire Wire Line
	2400 1850 1600 1850
$Comp
L GND #PWR015
U 1 1
P 2150 2950
F 0 "#PWR015" H 2150 2700 50  0001 C CNN
F 1 "GND" H 2150 2800 50  0000 C CNN
F 2 "" H 2150 2950 50  0000 C CNN
F 3 "" H 2150 2950 50  0000 C CNN
	1    2150 2950
	1    0    0    -1  
$EndComp
Wire Wire Line
	1600 2650 2150 2650
Wire Wire Line
	2150 2650 2150 2950
Wire Wire Line
	2700 5150 2700 3300
Wire Wire Line
	2700 3300 3450 3300
Wire Wire Line
	3450 3300 3450 2850
$Comp
L CONN_01X02 P6
U 1 1
P 8750 6250
F 0 "P6" H 8750 6400 50  0000 C CNN
F 1 "POWER" V 8850 6250 50  0000 C CNN
F 2 "Connector_PinHeader_2.54mm:PinHeader_1x02_P2.54mm_Vertical" H 8750 6250 50  0001 C CNN
F 3 "" H 8750 6250 50  0000 C CNN
	1    8750 6250
	1    0    0    1   
$EndComp
$Comp
L VCC #PWR016
U 1 1
P 7750 6100
F 0 "#PWR016" H 7750 5950 50  0001 C CNN
F 1 "VCC" H 7750 6250 50  0000 C CNN
F 2 "" H 7750 6100 50  0000 C CNN
F 3 "" H 7750 6100 50  0000 C CNN
	1    7750 6100
	1    0    0    -1  
$EndComp
$Comp
L GND #PWR017
U 1 1
P 4950 7600
F 0 "#PWR017" H 4950 7350 50  0001 C CNN
F 1 "GND" H 4950 7450 50  0000 C CNN
F 2 "" H 4950 7600 50  0000 C CNN
F 3 "" H 4950 7600 50  0000 C CNN
	1    4950 7600
	1    0    0    -1  
$EndComp
$Comp
L GND #PWR018
U 1 1
P 7750 6400
F 0 "#PWR018" H 7750 6150 50  0001 C CNN
F 1 "GND" H 7750 6250 50  0000 C CNN
F 2 "" H 7750 6400 50  0000 C CNN
F 3 "" H 7750 6400 50  0000 C CNN
	1    7750 6400
	1    0    0    -1  
$EndComp
$Comp
L VCC #PWR019
U 1 1
P 4950 7200
F 0 "#PWR019" H 4950 7050 50  0001 C CNN
F 1 "VCC" H 4950 7350 50  0000 C CNN
F 2 "" H 4950 7200 50  0000 C CNN
F 3 "" H 4950 7200 50  0000 C CNN
	1    4950 7200
	1    0    0    -1  
$EndComp
Wire Wire Line
	4950 7250 4950 7200
Connection ~ 4550 7250
Wire Wire Line
	4950 7550 4950 7600
Connection ~ 4550 7550
Wire Wire Line
	8550 6200 7750 6200
Wire Wire Line
	7750 6200 7750 6100
Wire Wire Line
	8550 6300 7750 6300
Wire Wire Line
	7750 6300 7750 6400
Wire Wire Line
	2150 7250 4950 7250
Wire Wire Line
	2150 7550 4950 7550
Wire Wire Line
	10200 1400 9700 1400
Wire Wire Line
	9700 1400 9700 1100
Wire Wire Line
	9700 1100 9650 1100
Text Notes 5600 2150 0    50   ~ 0
Close JP4 to use the on-board oscillator as the clock source.\nClose JP5 to use the bus CLK signal as the clock source.\nClose both to supply the bus CLK signal from the on-board oscillator.\nClose neither to make this board not work.
Text Notes 5600 2400 0    50   ~ 0
JP2 and JP3 can be closed to supply power to or source power from the SERIALA and SERIALB connectors, respectively.\nWARNING: You can't source power from more than one of SERIALA, SERIALB, or the bus at a time! You will regret this!
Text Notes 4850 6200 0    50   ~ 0
Close JP8 to use the DUART in Z-Mode.\nThis requires support for IM2 interrupts in software\nand device priority setup in hardware using IEI and IEO\nsignals (either using P7 or, if the backplane supports\nIEI and IEO on pins 38 and 39, by closing JP6 and JP7).
Text Notes 7650 5500 0    50   ~ 0
Close JP9 and JP10 to connect DUART\nchannel A to the bus serial signals.
Text Notes 850  6450 0    50   ~ 0
Use JP1 to select the\nclock divider. On a\nstandard RC2014 the\nclock is 7.3728MHz\nbut the baud rate\ngenerator in the\nDUART should be\n3.6864MHz so\nuse CLKDIV2 by\nbridging pins 3 & 4.
$EndSCHEMATC
